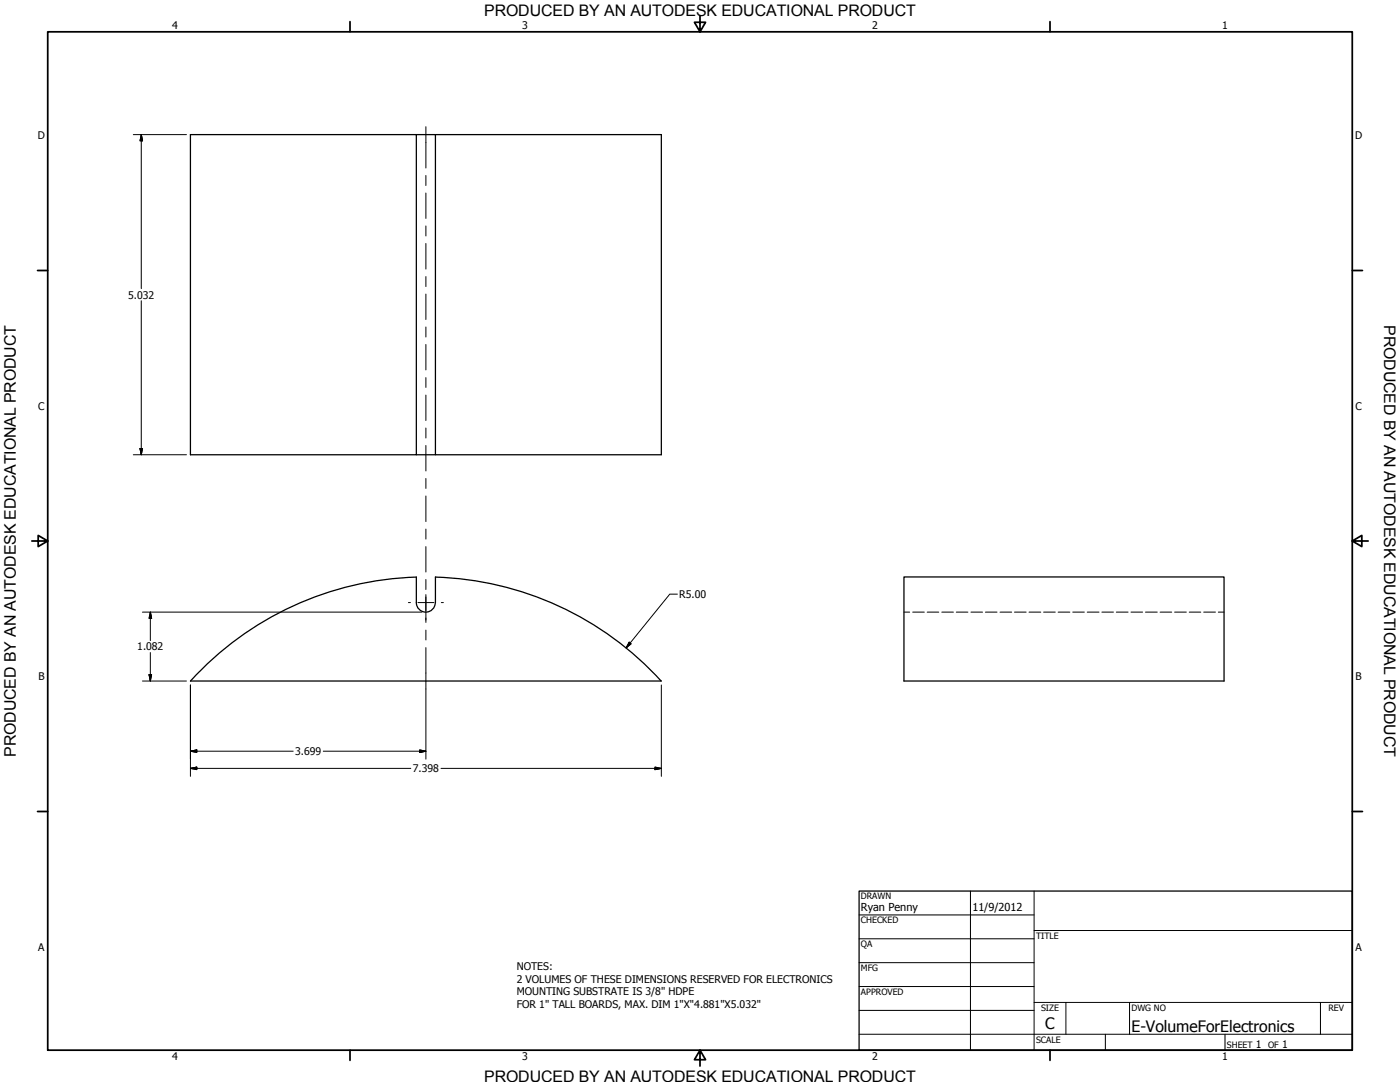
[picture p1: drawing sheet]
<svg xmlns="http://www.w3.org/2000/svg" width="559mm" height="432mm" viewBox="0 0 559 432" stroke-linecap="round" stroke-linejoin="round" font-family="sans-serif">
<!-- layer: Visible (ANSI) -->
<path d="M76 53.7h90.2v127.8h-90.2zM166.2 53.7h7.6v127.8h90.2v-127.8h-90.2M166.2 181.5h7.6M166.2 230.3v10.2a3.8 3.8 0 0 0 3.8 3.8 3.8 3.8 0 0 0 3.7-3.8M173.8 230.3a127.4 127.4 0 0 1 90.2 41.5h-188a127 127 0 0 1 90.2-41.5M173.8 230.3v10.2M360.8 230.3h127.8v41.5h-127.8z" fill="none" stroke="#000" stroke-width=".51"/>
<!-- layer: Hidden (ANSI) -->
<g fill="none" stroke="#000" stroke-width=".4">
<path d="M360.8 244.3h2.3M364.3 244.3h4.6M370.1 244.3h4.6M375.9 244.3h4.7M381.7 244.3h4.6M387.5 244.3h4.7M393.3 244.3h4.7M399.2 244.3h4.6M404.9 244.3h4.7M410.7 244.3h4.7M416.6 244.3h4.6M422.3 244.3h4.7"/>
<path d="M428.2 244.3h4.6M434 244.3h4.7M439.8 244.3h4.6M445.6 244.3h4.7M451.4 244.3h4.7M457.2 244.3h4.7M463 244.3h4.7M468.8 244.3h4.7M474.7 244.3h4.6M480.4 244.3h4.7M486.3 244.3h2.3"/>
</g>
<!-- layer: Border (ANSI) -->
<g fill="none" stroke="#000" stroke-width=".7">
<path d="M19 12.7h520.8v406.4h-520.8zM139.7 8.6v4.1M279.4 6.3v6.4l-2.2-3.8h4.4l-2.2 3.8M419.1 8.6v4.1M15 107.9h4M539.8 107.9h4M12.7 215.9h6.3l-3.8-2.2v4.4l3.8-2.2M539.8 215.9l3.8 2.2v-4.4l-3.8 2.2h6.3M15 323.8h4M539.8 323.8h4M139.7 419.1v4.1M279.4 419.1l2.2 3.8h-4.4l2.2-3.8v6.3"/>
<path d="M419.1 419.1v4.1"/>
</g>
<!-- layer: Title (ANSI) -->
<g fill="none" stroke="#000" stroke-width=".4">
<path d="M387.3 355.6v63.5M412.7 355.6v63.5M342.9 365.1h69.8M342.9 374.6h69.8M412.7 371.3h127.1M342.9 384.2h69.8M342.9 393.7h69.8M342.9 412.7h196.9M342.9 403.2h69.8M412.7 400h127.1M425.4 400v12.7M441.2 412.7v6.4"/>
<path d="M450.8 400v12.7M488.9 412.7v6.4M527 400v12.7"/>
</g>
<path d="M342.9 355.6h196.9v63.5h-196.9z" fill="none" stroke="#000" stroke-width=".51"/>
<!-- layer: Center Mark (ANSI) -->
<path d="M170 237.3v6.3M163 240.5h.8M166.8 240.5h6.4M170 246.6v.9M176.1 240.5h.9" fill="none" stroke="#000" stroke-width=".4"/>
<!-- layer: Centerline (ANSI) -->
<g fill="none" stroke="#000" stroke-width=".4">
<path d="M170 50.5v16.6M170 70v4M170 77v10.2M170 90.2v4M170 97.2v10.2M170 110.4v4M170 117.3v10.2M170 130.5v4M170 137.5v10.1M170 150.7v3.9M170 157.7v10.1M170 170.8v4"/>
<path d="M170 177.8v10.2M170 190.9v4M170 197.9v10.3M170 211.1v4M170 218.1v10.2M170 231.3v4M170 238.3v10.1M170 251.5v3.9M170 258.4v16.6"/>
</g>
<!-- layer: Dimension (ANSI) -->
<g fill="none" stroke="#000" stroke-width=".4">
<path d="M53.2 53.7h21.2M56.4 53.7l.5 2.5h-1zM56.4 53.7v61.5M56.4 120v61.5M55.9 179h1l-.5 2.5zM53.2 181.5h21.2M270.4 237.1h-3.1l-17.4 21.5M56.8 244.3h111.6M60 244.3l.5 2.5h-1zM60 244.3v11.4M251.1 256.3l.8 .6-2 1.7zM56.8 271.8h17.6"/>
<path d="M59.5 269.2h1l-.5 2.6zM60 260.4v11.4M76 273.4v36.4M170 275v28M264 273.4v36.4M76 299.8l2.5-.5v1zM76 299.8h41M129 299.8h41M167.5 299.3l2.5 .5-2.5 .5zM76 306.6l2.5-.5v1zM76 306.6h88M176 306.6h88"/>
<path d="M261.4 306.1l2.6 .5-2.6 .5z"/>
</g>
<g fill="#000" stroke="#000" stroke-width=".4">
<path d="M56.4 53.7l.5 2.5zM56.4 53.7l.5 2.5h-1zM55.9 179l.5 2.5zM55.9 179h1l-.5 2.5zM60 244.3l.5 2.5zM60 244.3l.5 2.5h-1zM251.1 256.3l-1.2 2.3zM251.1 256.3l.8 .6-2 1.7zM59.5 269.2l.5 2.6zM59.5 269.2h1l-.5 2.6zM76 299.8l2.5-.5zM76 299.8l2.5-.5v1z"/>
<path d="M76 306.6l2.5-.5zM76 306.6l2.5-.5v1zM167.5 300.3l2.5-.5zM167.5 299.3l2.5 .5-2.5 .5zM261.4 307.1l2.6-.5zM261.4 306.1l2.6 .5-2.6 .5z"/>
</g>
<g font-size="6.4">
<text x="552.4" y="129.8" transform="rotate(90 552.4 129.8)">PRODUCED BY AN AUTODESK EDUCATIONAL PRODUCT</text>
<text x="6.3" y="302" transform="rotate(-90 6.3 302)">PRODUCED BY AN AUTODESK EDUCATIONAL PRODUCT</text>
</g>
<g font-size="6.3">
<text x="193.3" y="6.3">PRODUCED BY AN AUTODESK EDUCATIONAL PRODUCT</text>
<text x="417.2" y="410.6">C</text>
<text x="451.6" y="411.9">E-VolumeForElectronics</text>
<text x="193.3" y="431.8">PRODUCED BY AN AUTODESK EDUCATIONAL PRODUCT</text>
</g>
<g font-size="4.4">
<text x="343.7" y="363.5">Ryan Penny</text>
<text x="388.1" y="363.7">11/9/2012</text>
</g>
<g font-size="4.2">
<text x="68.7" y="11.7">4</text>
<text x="208.4" y="11.7">3</text>
<text x="348.1" y="11.7">2</text>
<text x="487.8" y="11.7">1</text>
<text x="15.1" y="55.5">D</text>
<text x="540.9" y="55.5">D</text>
<text x="51.2" y="119.1">5.032</text>
<text x="15.2" y="163.4">C</text>
<text x="541" y="163.4">C</text>
<text x="271.1" y="238.6">R5.00</text>
<text x="54.8" y="259.5">1.082</text>
<text x="15.3" y="271.4">B</text>
<text x="541.1" y="271.4">B</text>
<text x="117.8" y="301.3">3.699</text>
<text x="164.8" y="308.2">7.398</text>
<text x="15.2" y="379.3">A</text>
<text x="541" y="379.3">A</text>
<text x="206.2" y="387.2">NOTES:</text>
<text x="206.2" y="392.2">2 VOLUMES OF THESE DIMENSIONS RESERVED FOR ELECTRONICS</text>
<text x="206.2" y="397.3">MOUNTING SUBSTRATE IS 3/8&quot; HDPE</text>
<text x="206.2" y="402.3">FOR 1&quot; TALL BOARDS, MAX. DIM 1&quot;X&quot;4.881&quot;X5.032&quot;</text>
<text x="501.3" y="418.3">1</text>
<text x="511.8" y="418.3">1</text>
<text x="68.7" y="423.2">4</text>
<text x="208.4" y="423.2">3</text>
<text x="348.1" y="423.2">2</text>
<text x="487.8" y="423.2">1</text>
</g>
<g font-size="3.5">
<text x="343.7" y="358.9">DRAWN</text>
<text x="343.7" y="368.5">CHECKED</text>
<text x="413.5" y="374.6">TITLE</text>
<text x="343.7" y="378">QA</text>
<text x="343.7" y="387.5">MFG</text>
<text x="343.7" y="397.1">APPROVED</text>
<text x="415.5" y="403.4">SIZE</text>
<text x="451.6" y="403.4">DWG NO</text>
<text x="530.3" y="403.4">REV</text>
<text x="413.5" y="416.1">SCALE</text>
<text x="489.7" y="418.3">SHEET</text>
<text x="506.2" y="418.3">OF</text>
</g>
</svg>
